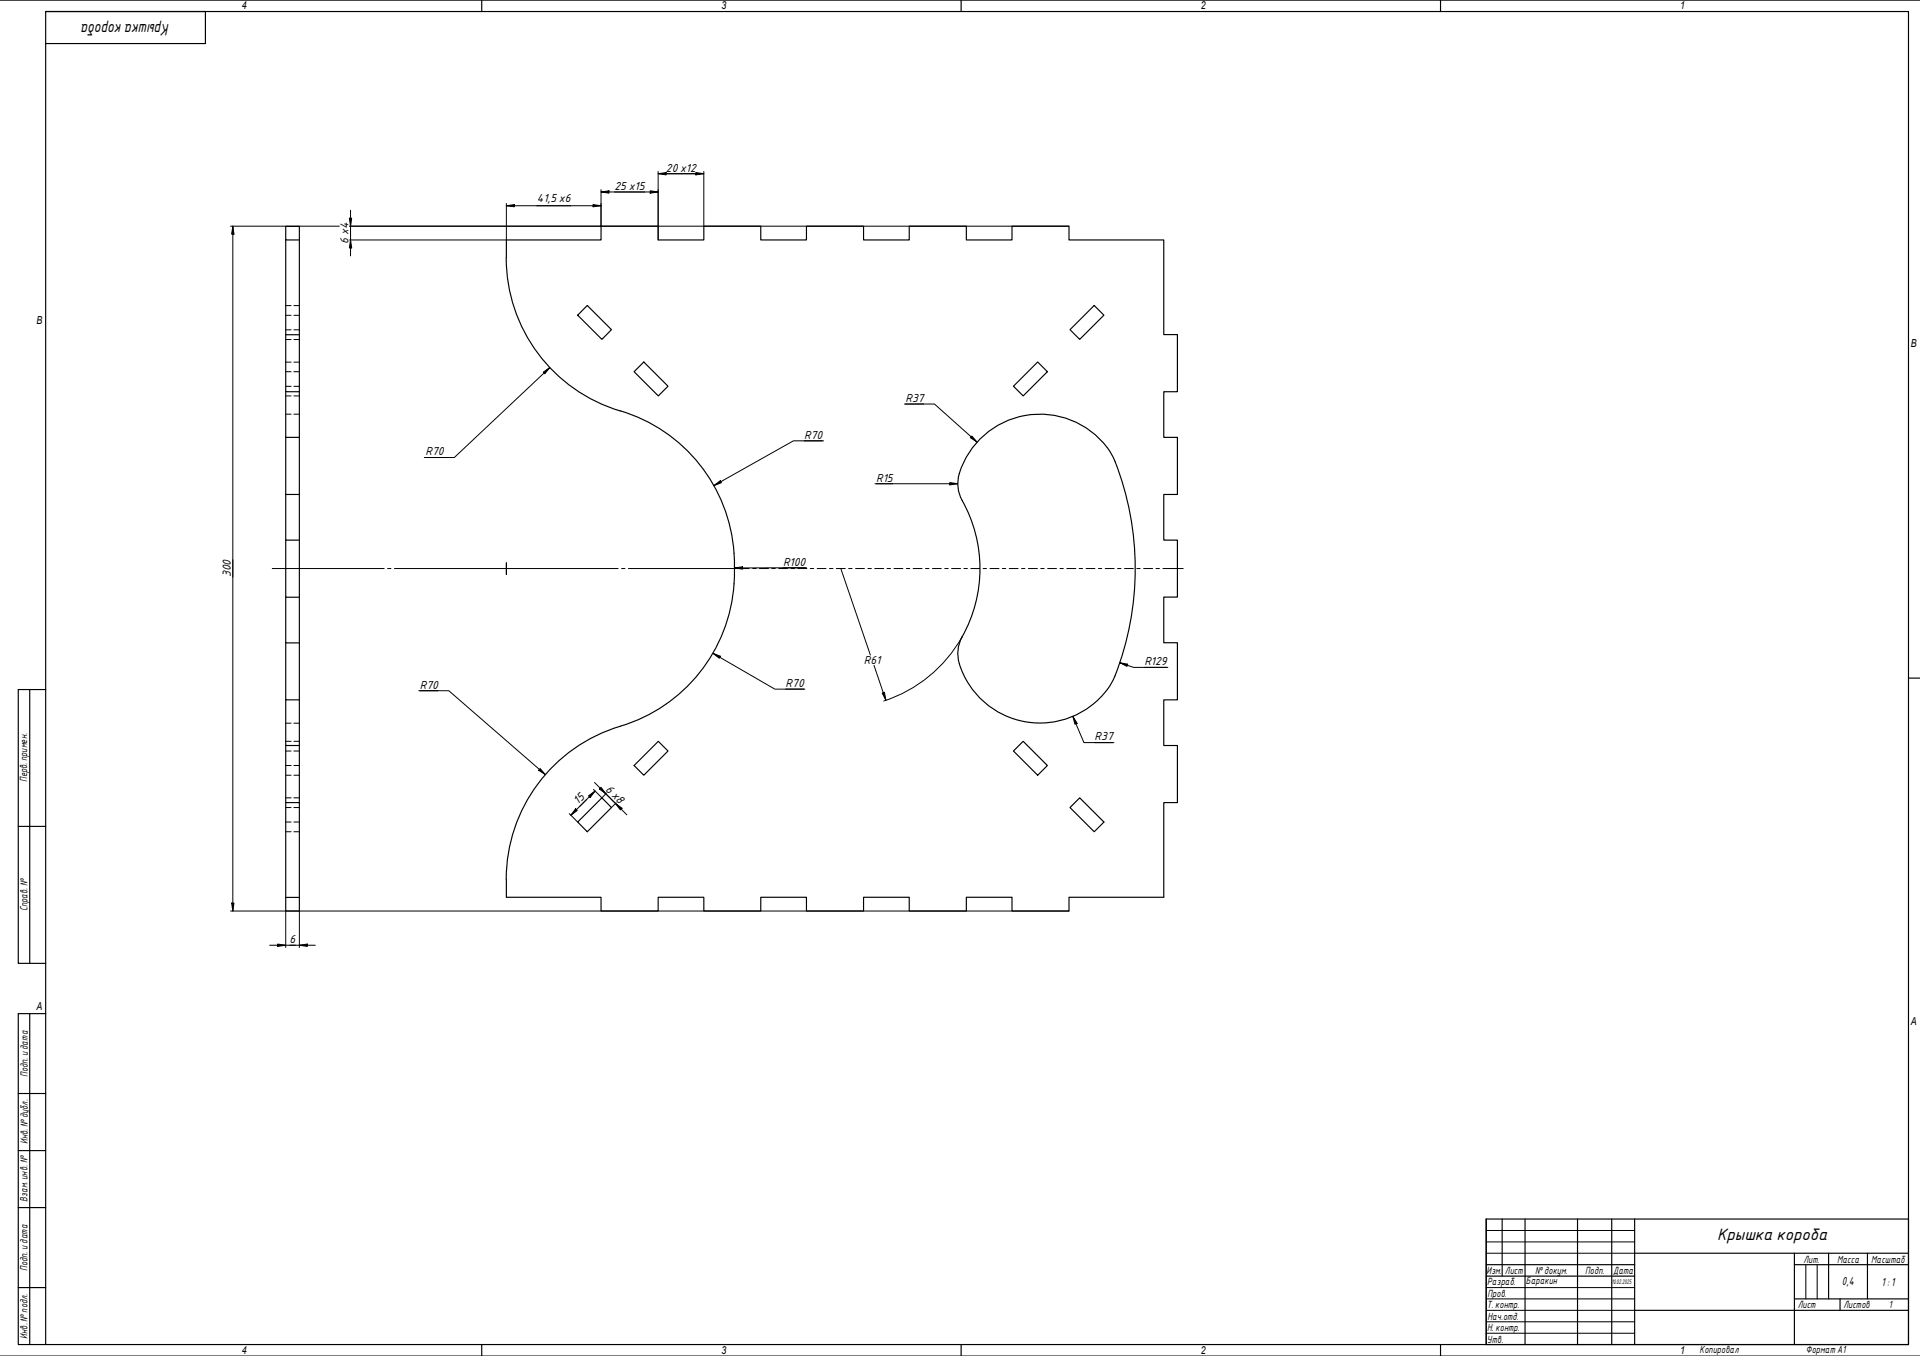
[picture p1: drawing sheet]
<svg xmlns="http://www.w3.org/2000/svg" width="841mm" height="594mm" viewBox="0 0 841 594" stroke-linecap="round" stroke-linejoin="round" font-family="sans-serif">
<g fill="none" stroke="#000" stroke-width=".51">
<path d="M125.2 105.1v41.6h5.9M131.1 105.1h-5.9v-5.9h5.9v299.9h-5.9v-5.9h5.9M221.7 113a70.3 70.3 0 0 0 53.5 68.1 70.9 70.9 0 0 1 46.4 73.5l-.1 1.2M221.8 112.9v-7.8h41.5v-6h25v6h20v-6h24.9v6h20.1v-6h25v6h20v-6h25v6h20v-6h24.9v6h41.6v41.5h5.9v25h-5.9v20h5.9v25h-5.9v20h5.9v25h-5.9v20h5.9v25h-5.9v20h5.9v25h-5.9v41.5h-41.6v6h-24.9v-6h-20v6h-25v-6h-20v6h-25v-6h-20.1v6h-24.9v-6h-20v6h-25v-6h-41.5a73.7 73.7 0 0 1 9.7-43.6 70 70 0 0 1 40.2-31.3M257.2 133.8l10.6 10.6-4.1 4.3-10.7-10.6zM479.3 133.8l4.3 4.3-10.7 10.6-4.2-4.3zM125.2 146.7v24.9h5.9M125.2 171.6v20h5.9M277.7 162.8l4.3-4.2 10.6 10.6-4.2 4.3zM443.9 169.2l10.6-10.6 4.3 4.2-10.6 10.7zM125.2 191.6v25h5.9M125.2 216.6v20h5.9"/>
<path d="M488.4 202.1a36.5 36.5 0 0 0-52.5-15 35.4 35.4 0 0 0-16.3 23.6 16.9 16.9 0 0 0 3.1 10.9 61 61 0 0 1-1.3 57.4M488.4 202.1a127.4 127.4 0 0 1-1.5 97.1 36.7 36.7 0 0 1-37.6 17 36.7 36.7 0 0 1-29.7-28.7 15 15 0 0 1 1.9-8.5M125.2 236.6v25.1h5.9M321.5 255.8a70 70 0 0 1-49.8 62.4M125.2 261.7v20h5.9M125.2 281.7v24.9h5.9M125.2 306.6v20h5.9M125.2 326.6v25h5.9M277.7 335.4l10.7-10.6 4.2 4.2-10.6 10.6zM448.2 324.8l10.6 10.6-4.3 4.2-10.6-10.6zM125.2 351.6v41.6M468.7 353.8l4.2-4.3 10.7 10.6-4.3 4.3z"/>
<path d="M253 360.1l10.7-10.6 4.1 4.3-10.6 10.6z"/>
</g>
<g fill="none" stroke="#000" stroke-width=".44">
<path d="M125.2 138.1h2.3M125.2 133.9h2.3M128.7 138.1h2.4M128.7 133.9h2.4M125.2 158.7h2.3M125.2 144.5h2.3M125.2 148.8h2.3M128.7 158.7h2.4M128.7 144.5h2.4M128.7 148.8h2.4M125.2 169.3h2.3M125.2 173.5h2.3"/>
<path d="M125.2 162.8h2.3M128.7 169.3h2.4M128.7 173.5h2.4M128.7 162.8h2.4M125.2 181.5h2.3M128.7 181.5h2.4M125.2 316.8h2.3M128.7 316.8h2.4M125.2 335.4h2.3M125.2 324.8h2.3M125.2 329h2.3M125.2 339.6h2.3"/>
<path d="M128.7 335.4h2.4M128.7 324.8h2.4M128.7 329h2.4M128.7 339.6h2.4M125.2 349.5h2.3M125.2 353.8h2.3M128.7 349.5h2.4M128.7 353.8h2.4M125.2 364.4h2.3M125.2 360.1h2.3M128.7 364.4h2.4M128.7 360.1h2.4"/>
</g>
<g fill="none" stroke="#000" stroke-width=".51">
<path d="M651 534.1h185v55h-185zM658 534.1v25M668 534.1v55M691 534.1v55M706 534.1v55M716 534.1v55M651 554.1h65M651 559.1h65M716 549.1h120M786 554.1h50M786 549.1v40M801 549.1v20"/>
<path d="M818 549.1v20M716 574.1h120M786 569.1h50M806 569.1v5"/>
</g>
<path d="M651 539.1h65M651 544.1h65M651 549.1h65M791 554.1v15M796 554.1v15M651 564.1h65M651 569.1h65M651 574.1h65M651 579.1h65M651 584.1h65" fill="none" stroke="#000" stroke-width=".44"/>
<path d="M20 5.1h816v584h-816zM211 .1v5M421 .1v5M631 .1v5M836 297.1h5M211 589.1v5M421 589.1v5M631 589.1v5" fill="none" stroke="#000" stroke-width=".51"/>
<path d="M0 .1h841M0 594.1h841" fill="none" stroke="#000" stroke-width=".44"/>
<g fill="none" stroke="#000" stroke-width=".44">
<path d="M288.3 76.1l3.5-.5v1zM288.3 75.1v30M288.3 76.1h20M304.8 75.6l3.5 .5-3.5 .5zM308.3 75.1v24M101 99.1h47.7M102 99.1l.5 3.5h-1zM102 99.1v300M153 95.6h1.1l-.6 3.5zM153.2 99.1h315M153.5 92.1v20M221.8 90.1l3.5-.5v1z"/>
<path d="M221.8 89.1v16h-68.6M221.8 90.1h41.5M259.8 89.6l3.5 .5-3.5 .5zM263.3 84.1l3.5-.5v1zM263.3 84.1h25M263.3 83.1v16M284.8 83.6l3.5 .5-3.5 .5zM153.5 105.1l.6 3.5h-1.1zM238 163l2.9-2-2.3 2.7zM240.9 161l-41.9 39.4h-13.1M396.2 177h13.1l18.7 16.7M396.6 177h8"/>
<path d="M352.2 193.1h8M360.7 193.1h-13.2l-34.8 19.7M425.7 191l2.3 2.7-2.9-2zM186.4 200.4h7.9M312.7 212.8l2.8-2.2 .5 .9zM383.3 211.9h36.2M383.8 211.9h7.2M416.1 211.4l3.4 .5-3.4 .5zM321.8 248.8l3.4-.5 .1 1zM343 248.8h9.8M353.3 248.8h-31.5M368.3 249.1l13 37.9"/>
<path d="M421.4 279a61 61 0 0 1-34.3 28.1M312.3 286.2l3.2 1.3-.4 .9zM312.3 286.2l27.1 15.7h13.2M382.8 291.5l5.2 15.3M490.5 290.4l3.5 .6-.4 .9zM490.5 290.4l6.1 2h15M501.3 292.4h9.7M183.5 302.6h13.1l42.3 36.8M183.9 302.6h8M344.1 301.9h8M386.5 303.7l.9-.4 .6 3.5zM470 313.9l1.8 3-.9 .4z"/>
<path d="M470 313.9l4.8 11.4h13.1M236.6 336.7l2.3 2.7-2.9-1.9zM479.5 325.3h8M249.4 356.5l3.6 3.6M252.2 354.3l.7 .8-2.8 2.1zM257.8 348.7l2.9-2.1-2.2 2.8zM260 345.9l3.7 3.6 1.9-2M260.4 342.8l14.2 14.2M260.7 346.6l-10.6 10.6M263.3 345l2.1 2.8-2.8-2.1zM269.6 352l2.9 2.1-.8 .7zM269.9 351.8l-2.1 2"/>
<path d="M101 399.1h367.2M101.5 395.6h1l-.5 3.5zM125.2 399.1v16M131.1 399.1v16M118.1 414.1h20M121.6 413.6l3.6 .5-3.6 .5zM131.1 414.1l3.5-.5v1z"/>
</g>
<g fill="#000">
<path d="M288.3 76.1l3.5-.5v1z" fill-rule="evenodd"/>
<path d="M304.8 75.6l3.5 .5-3.5 .5z" fill-rule="evenodd"/>
<path d="M153 95.6h1.1l-.6 3.5z" fill-rule="evenodd"/>
<path d="M221.8 90.1l3.5-.5v1z" fill-rule="evenodd"/>
<path d="M259.8 89.6l3.5 .5-3.5 .5z" fill-rule="evenodd"/>
<path d="M263.3 84.1l3.5-.5v1z" fill-rule="evenodd"/>
<path d="M284.8 83.6l3.5 .5-3.5 .5z" fill-rule="evenodd"/>
<path d="M102 99.1l.5 3.5h-1z" fill-rule="evenodd"/>
<path d="M153.5 105.1l.6 3.5h-1.1z" fill-rule="evenodd"/>
<path d="M238 163l2.9-2-2.3 2.7z" fill-rule="evenodd"/>
<path d="M425.7 191l2.3 2.7-2.9-2z" fill-rule="evenodd"/>
<path d="M312.7 212.8l2.8-2.2 .5 .9z" fill-rule="evenodd"/>
<path d="M416.1 211.4l3.4 .5-3.4 .5z" fill-rule="evenodd"/>
<path d="M321.8 248.8l3.4-.5 .1 1z" fill-rule="evenodd"/>
<path d="M312.3 286.2l3.2 1.3-.4 .9z" fill-rule="evenodd"/>
<path d="M490.5 290.4l3.5 .6-.4 .9z" fill-rule="evenodd"/>
<path d="M386.5 303.7l.9-.4 .6 3.5z" fill-rule="evenodd"/>
<path d="M470 313.9l1.8 3-.9 .4z" fill-rule="evenodd"/>
<path d="M236.6 336.7l2.3 2.7-2.9-1.9z" fill-rule="evenodd"/>
<path d="M252.2 354.3l.7 .8-2.8 2.1z" fill-rule="evenodd"/>
<path d="M257.8 348.7l2.9-2.1-2.2 2.8z" fill-rule="evenodd"/>
<path d="M263.3 345l2.1 2.8-2.8-2.1z" fill-rule="evenodd"/>
<path d="M269.6 352l2.9 2.1-.8 .7z" fill-rule="evenodd"/>
<path d="M101.5 395.6h1l-.5 3.5z" fill-rule="evenodd"/>
<path d="M121.6 413.6l3.6 .5-3.6 .5z" fill-rule="evenodd"/>
<path d="M131.1 414.1l3.5-.5v1z" fill-rule="evenodd"/>
</g>
<path d="M20 5.1h70v14h-70M13 302.1v120M20 302.1h-12v120h12M8 362h12M13 444.1v145M20 444.1h-12v145h12M8 479.1h12M8 504.1h12M8 529.1h12M8 564.1h12" fill="none" stroke="#000" stroke-width=".51"/>
<path d="M221.8 251.6v-2.5v2.5M221.8 246.6v2.5v-2.5" fill="none" stroke="#000" stroke-width=".44"/>
<g fill="none" stroke="#000" stroke-width=".44">
<path d="M119.3 249.1h49M169.8 249.1h1.5M172.8 249.1h98M272.3 249.1h1.4M275.3 249.1h52.9M329.7 249.1h1.5M332.7 249.1h3.9M338.1 249.1h1.5M341.1 249.1h3.9M346.5 249.1h1.5M349.5 249.1h3.9M354.9 249.1h1.5"/>
<path d="M357.9 249.1h3.9M363.3 249.1h1.6M366.3 249.1h4M371.7 249.1h1.6M374.8 249.1h3.9M380.2 249.1h1.5M383.2 249.1h3.9M388.6 249.1h1.5M391.6 249.1h3.9M397 249.1h1.5M400 249.1h3.9M405.4 249.1h1.5"/>
<path d="M408.4 249.1h3.9M413.8 249.1h1.6M416.8 249.1h4M422.2 249.1h1.5M425.3 249.1h3.8M430.7 249.1h1.4M433.6 249.1h4M439 249.1h1.6M442.1 249.1h3.9M447.5 249.1h1.4M450.5 249.1h3.9M455.9 249.1h1.5"/>
<path d="M458.9 249.1h3.9M464.3 249.1h1.5M467.3 249.1h3.9M472.7 249.1h1.5M475.7 249.1h3.9M481.1 249.1h1.5M484.1 249.1h4M489.5 249.1h1.5M492.6 249.1h3.8M498 249.1h1.4M501 249.1h3.9M506.3 249.1h1.6"/>
<path d="M509.4 249.1h8.9"/>
</g>
<g font-size="7">
<text x="74.2" y="10.3" transform="rotate(180 74.2 10.3)">Крышка короба</text>
<text x="752.2" y="543.3">Крышка короба</text>
</g>
<g font-size="4.9">
<text x="291.7" y="75.2">20 x12</text>
<text x="269.2" y="83.2">25 x15</text>
<text x="235.1" y="88.6">41,5 x6</text>
<text x="152.7" y="106.7" transform="rotate(-90 152.7 106.7)">6 x4</text>
<text x="396.6" y="176.1">R37</text>
<text x="352.2" y="192.2">R70</text>
<text x="186.4" y="199.5">R70</text>
<text x="383.8" y="211.1">R15</text>
<text x="343" y="247.9">R100</text>
<text x="101.1" y="252.9" transform="rotate(-90 101.1 252.9)">300</text>
<text x="378.4" y="291">R61</text>
<text x="501.3" y="291.5">R129</text>
<text x="183.9" y="301.7">R70</text>
<text x="344.1" y="301">R70</text>
<text x="479.5" y="324.4">R37</text>
<text x="265" y="346.2" transform="rotate(45 265 346.2)">6 x8</text>
<text x="253.2" y="352.8" transform="rotate(-45 253.2 352.8)">15</text>
<text x="126.9" y="413.3">6</text>
<text x="806.8" y="563">0,4</text>
<text x="824.2" y="563.2">1: 1</text>
</g>
<g font-size="4.8">
<text x="106" y="4.1">4</text>
<text x="316" y="4.1">3</text>
<text x="526" y="4.1">2</text>
<text x="736" y="4.1">1</text>
<text x="16" y="142.1">B</text>
<text x="837" y="152.1">B</text>
<text x="16" y="442.6">A</text>
<text x="837" y="449.1">A</text>
<text x="106" y="593.1">4</text>
<text x="316" y="593.1">3</text>
<text x="526" y="593.1">2</text>
<text x="736" y="593.1">1</text>
</g>
<g font-size="4.4">
<text x="11.9" y="342.7" transform="rotate(-90 11.9 342.7)">Перв. примен.</text>
<text x="12" y="399.2" transform="rotate(-90 12 399.2)">Справ. №</text>
<text x="12.2" y="471.8" transform="rotate(-90 12.2 471.8)">Подп. идата</text>
<text x="12.2" y="501.3" transform="rotate(-90 12.2 501.3)">Инв. №дубл.</text>
<text x="12" y="526.5" transform="rotate(-90 12 526.5)">Взам. инв. №</text>
<text x="12.1" y="556.8" transform="rotate(-90 12.1 556.8)">Подп. идата</text>
<text x="790" y="553.2">Лит.</text>
<text x="804.7" y="553.1">Масса</text>
<text x="819.7" y="553.1">Масштаб</text>
<text x="651.1" y="558.1">Изм.</text>
<text x="651.4" y="563.2">Разраб.</text>
<text x="659.2" y="558.1">Лист</text>
<text x="668.4" y="562.7">Баракин</text>
<text x="672.5" y="558">№докум.</text>
<text x="694.4" y="558.2">Подп.</text>
<text x="706.6" y="558.2">Дата</text>
<text x="651.6" y="568.1">Пров.</text>
<text x="651.3" y="573.2">Т. контр.</text>
<text x="787.5" y="573.2">Лист</text>
<text x="807.5" y="573.2">Листов</text>
<text x="827.3" y="573.1">1</text>
<text x="651.5" y="578.1">Нач.отд.</text>
<text x="12.1" y="586.5" transform="rotate(-90 12.1 586.5)">Инв. №подл.</text>
<text x="651.4" y="583.2">Н. контр.</text>
<text x="651.3" y="588.2">Утв.</text>
<text x="744.5" y="592.8">Копировал</text>
<text x="791" y="592.7">Формат A1</text>
</g>
<text font-size="2.8" x="706" y="562.6">10.02.2025</text>
</svg>
